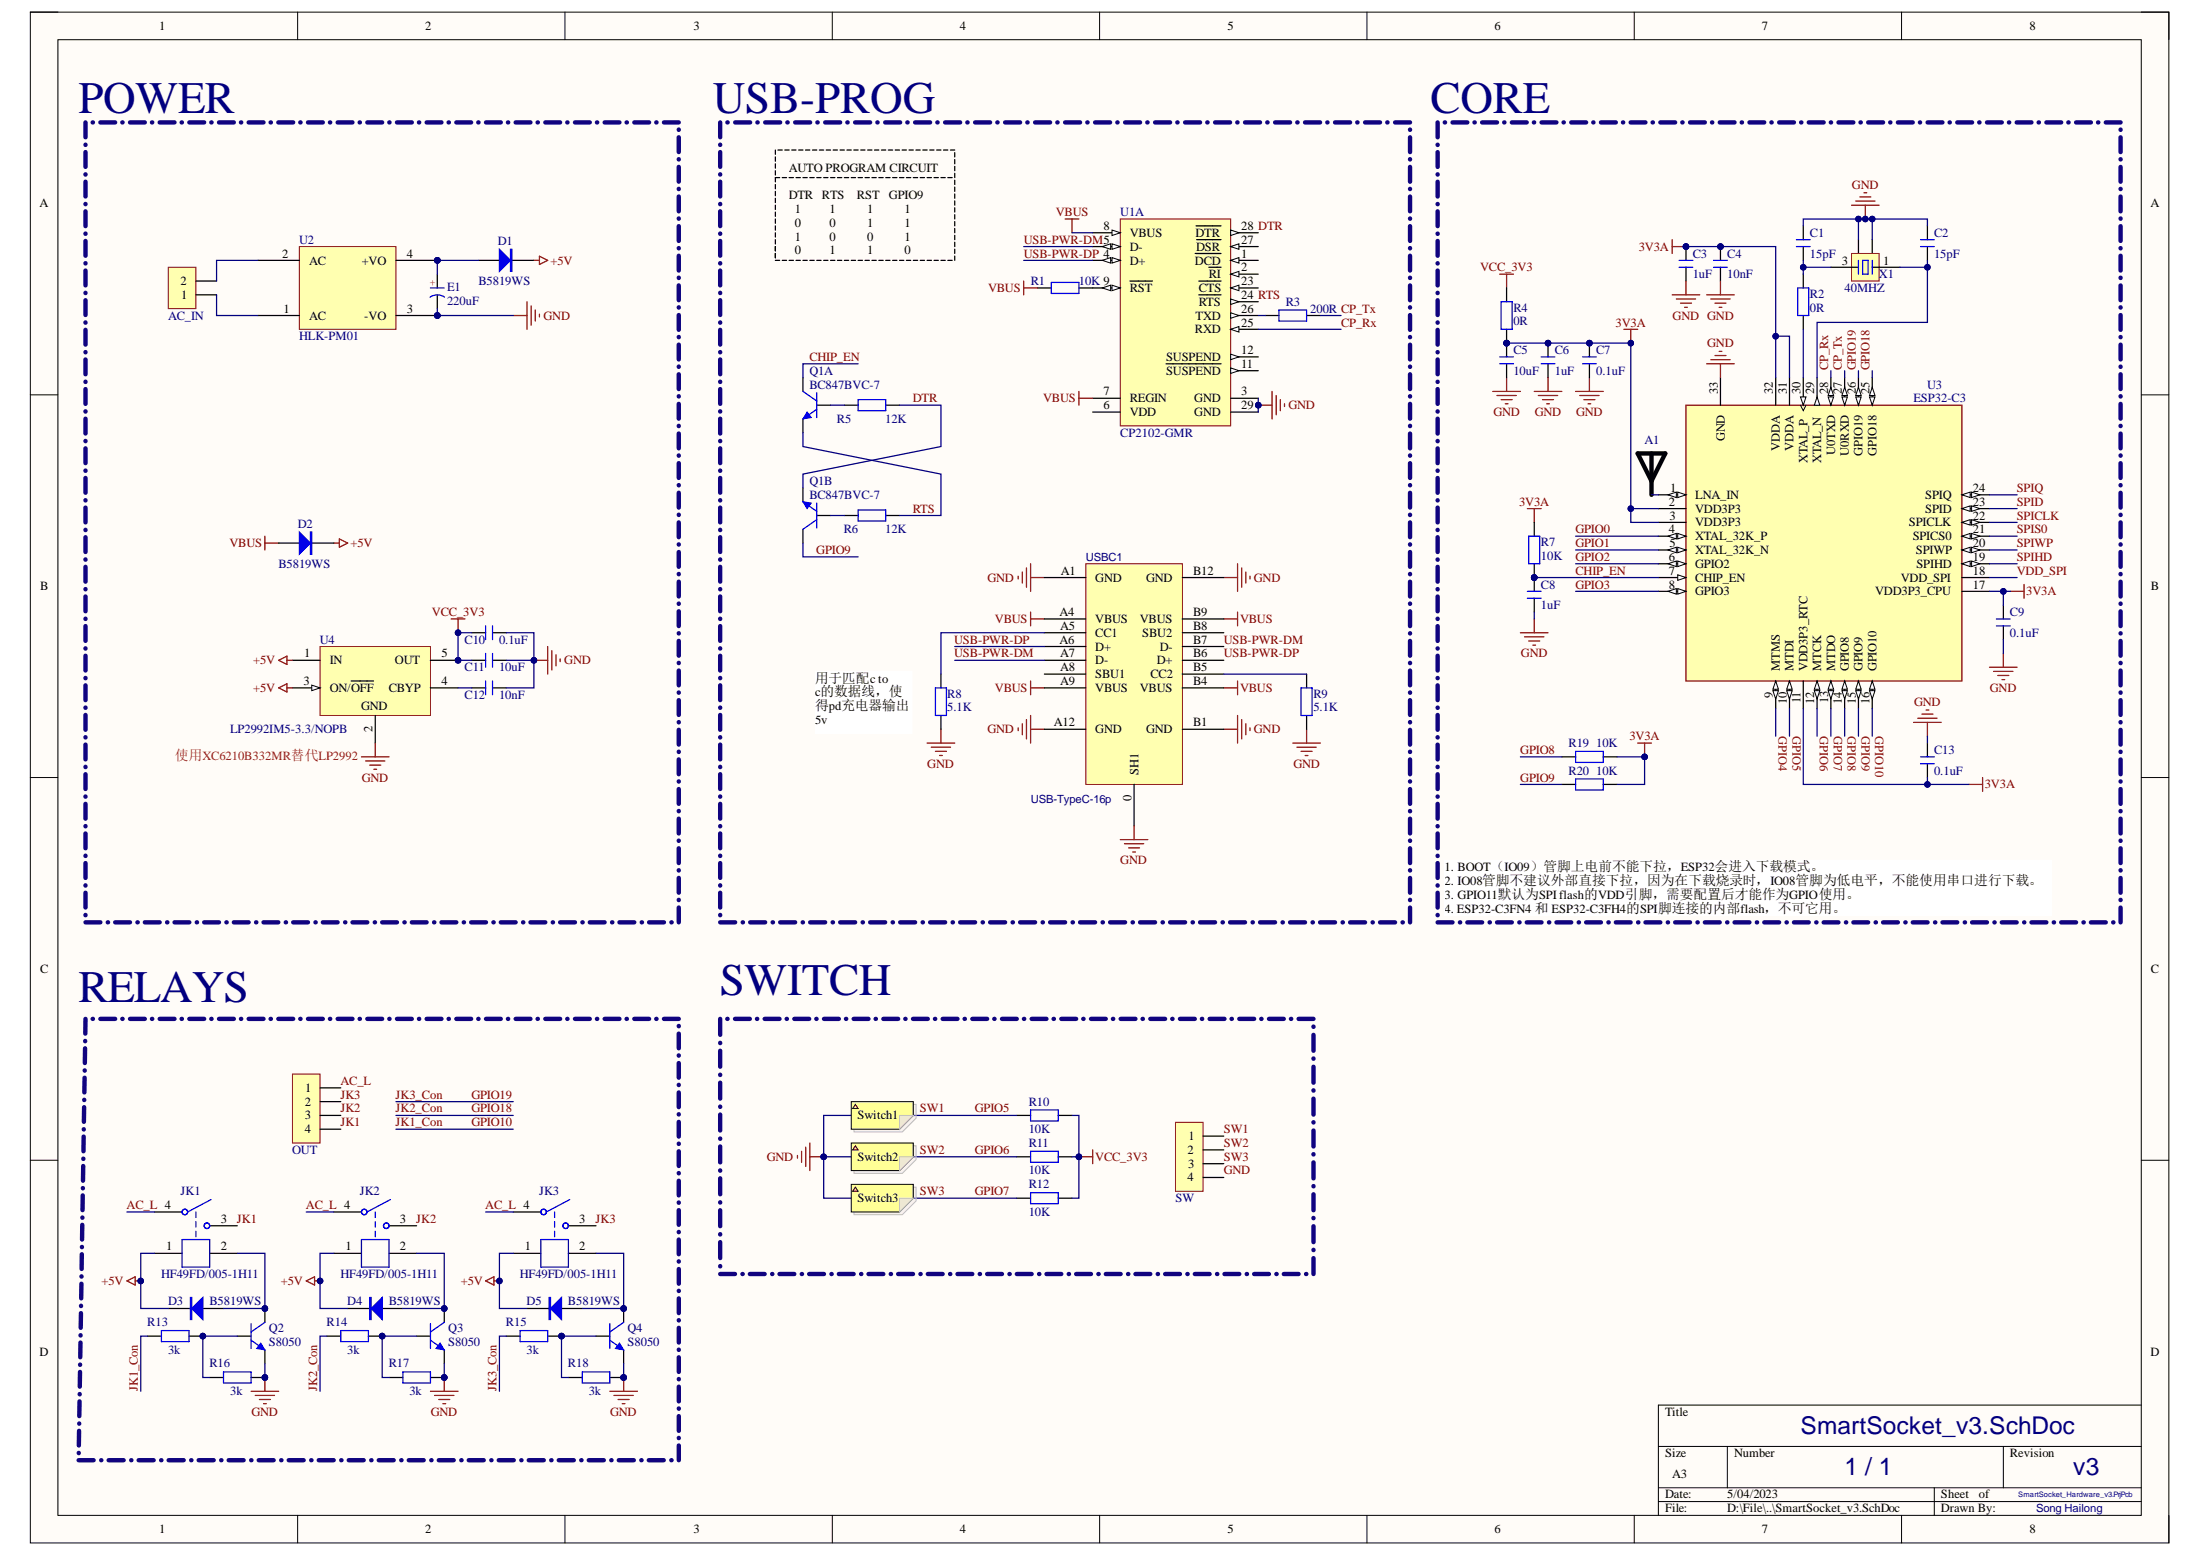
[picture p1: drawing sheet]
# Altium project SmartSocket_Hardware_v3.PrjPcb
1 sheet, 56 parts. Net scope: global (net labels, ports and power ports of the same name join across sheets).
Board file: SmartSocket_v3.PcbDoc

## Sheet SmartSocket_v3.SchDoc
size A3; SheetNumber: 1; SheetTotal: 1

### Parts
A1  AN2051-245  [AN2051-245]  (value not drawn)
AC_IN  HDR-1X2  [KF301-5.0-2P]  (value not drawn)
C1  15pF  [C 0402_L]
C2  15pF  [C 0402_L]
C3  1uF  [C 0402_L]
C4  10nF  [C 0402_L]
C5  10uF  [C 0402_L]
C6  1uF  [C 0402_L]
C7  0.1uF  [C 0402_L]
C8  1uF  [C 0402_L]
C9  0.1uF  [C 0402_L]
C10  0.1uF  [C 0402_L]
C11  10uF  [C 0402_L]
C12  10nF  [C 0402_L]
C13  0.1uF  [C 0402_L]
D1  B5819WS  [SOD-323]
D2  B5819WS  [SOD-323]
D3  B5819WS  [SOD-323]
D4  B5819WS  [SOD-323]
D5  B5819WS  [SOD-323]
E1  220uF  [CD D(7343)]
JK1  HF49FD/005-1H11  [HF49-XX-1H11]
JK2  HF49FD/005-1H11  [HF49-XX-1H11]
JK3  HF49FD/005-1H11  [HF49-XX-1H11]
OUT  HDR-1X4  [KF301-5.0-4P]  (value not drawn)
Q1  BC847BVC-7  [SOT563-6]  (parts A,B of 2)
Q2  S8050  [SOT23-3N]
Q3  S8050  [SOT23-3N]
Q4  S8050  [SOT23-3N]
R1  10K  [R 0402_L]
R2  0R  [R 0402_L]
R3  200R  [R 0402_L]
R4  0R  [R 0402_L]
R5  12K  [R 0402_L]
R6  12K  [R 0402_L]
R7  10K  [R 0402_L]
R8  5.1K  [R 0402_L]
R9  5.1K  [R 0402_L]
R10  10K  [R 0402_L]
R11  10K  [R 0402_L]
R12  10K  [R 0402_L]
R13  3k  [R 0402_L]
R14  3k  [R 0402_L]
R15  3k  [R 0402_L]
R16  3k  [R 0402_L]
R17  3k  [R 0402_L]
R18  3k  [R 0402_L]
R19  10K  [R 0402_L]
R20  10K  [R 0402_L]
SW  HDR-1X4  [HDR2.54-LI-4P]  (value not drawn)
U1  CP2102-GMR  [SLAB-QFN-28-3125x3125TP_M]  (part A of 2)
U2  HLK-PM01  [HLK-PM01]
U3  ESP32-C3  [QFN32 5x5_M]
U4  LP2992IM5-3.3/NOPB  [DBV0005A_N]
USBC1  USB-TypeC-16p  [TYPE-C-USB-16P-1]
X1  40MHZ  [OSC 3225-4P]

### Blocks framed on the sheet
使用XC6210B332MR替代LP2992: AC_IN C10-C12 D1 D2 E1 U2 U4
RELAYS: D3-D5 JK1-JK3 OUT Q2-Q4 R13-R18
SWITCH: R10-R12 SW

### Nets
3V3A: C3.2 C4.2 C5.2 C6.2 C7.2 C9.2 C13.2 R4.1 R7.2 R19.1 R20.1 U3.2(VDD3P3) U3.3(VDD3P3) U3.11(VDD3P3_RTC) U3.17(VDD3P3_CPU) U3.31(VDDA) U3.32(VDDA)
+5V: D1.2(K) D2.2(K) D3.2(K) D4.2(K) D5.2(K) JK1.1 JK2.1 JK3.1 U4.1(IN) U4.3(ON/~{OFF})
GND: C1.2 C2.2 C3.1 C4.1 C5.1 C6.1 C7.1 C8.1 C9.1 C10.2 C11.2 C12.2 C13.1 E1.2(K) Q2.2(E) Q3.2(E) Q4.2(E) R8.1 R9.1 R16.1 R17.1 R18.1 SW.4 U1.3(GND) U1.29(GND) U2.3(-VO) U3.33(GND) U4.2(GND) USBC1.0(SH1) USBC1.A1(GND) USBC1.A12(GND) USBC1.B1(GND) USBC1.B12(GND) X1.2 X1.4
VBUS: D2.1(A) R1.1 U1.7(REGIN) U1.8(VBUS) USBC1.A4(VBUS) USBC1.A9(VBUS) USBC1.B4(VBUS) USBC1.B9(VBUS)
VCC_3V3: C10.1 C11.1 R4.2 R10.2 R11.2 R12.2 U4.5(OUT)
AC_L: JK1.4 JK2.4 JK3.4 OUT.1
CHIP_EN: C8.2 Q1.6(C1) R7.1 U3.7(CHIP_EN)
CP_Rx: U1.25(RXD) U3.28(U0TXD)
CP_Tx: R3.2 U3.27(U0RXD)
DTR: Q1.4(E2) R5.2 U1.28(~{DTR})
GPIO0: U3.4(XTAL_32K_P)
GPIO1: U3.5(XTAL_32K_N)
GPIO2: U3.6(GPIO2)
GPIO3: U3.8(GPIO3)
GPIO4: U3.9(MTMS)
GPIO5: R10.1 SW.1 U3.10(MTDI)  [also labelled SW1]
GPIO6: R11.1 SW.2 U3.12(MTCK)  [also labelled SW2]
GPIO7: R12.1 SW.3 U3.13(MTDO)  [also labelled SW3]
GPIO8: R19.2 U3.14(GPIO8)
GPIO9: Q1.3(C2) R20.2 U3.15(GPIO9)
GPIO10: R13.2 U3.16(GPIO10)  [also labelled JK1_Con]
GPIO18: R14.2 U3.25(GPIO18)  [also labelled JK2_Con]
GPIO19: R15.2 U3.26(GPIO19)  [also labelled JK3_Con]
JK1: JK1.3 OUT.4
JK2: JK2.3 OUT.3
JK3: JK3.3 OUT.2
RTS: Q1.1(E1) R6.2 U1.24(~{RTS})
SPICLK: U3.22(SPICLK)
SPID: U3.23(SPID)
SPIHD: U3.19(SPIHD)
SPIQ: U3.24(SPIQ)
SPIS0: U3.21(SPICS0)
SPIWP: U3.20(SPIWP)
USB-PWR-DM: U1.5(D-) USBC1.A7(D-) USBC1.B7(D-)
USB-PWR-DP: U1.4(D+) USBC1.A6(D+) USBC1.B6(D+)
VDD_SPI: U3.18(VDD_SPI)
NetA1_1: A1.1 U3.1(LNA_IN)
NetAC_IN_1: AC_IN.1 U2.1(AC)
NetAC_IN_2: AC_IN.2 U2.2(AC)
NetC1_1: C1.1 R2.2 X1.3
NetC2_1: C2.1 U3.29(XTAL_N) X1.1
NetC12_1: C12.1 U4.4(CBYP)
NetD1_1: D1.1(A) E1.1(A) U2.4(+VO)
NetD3_1: D3.1(A) JK1.2 Q2.3(C)
NetD4_1: D4.1(A) JK2.2 Q3.3(C)
NetD5_1: D5.1(A) JK3.2 Q4.3(C)
NetQ1_2: Q1.2(B1) R5.1
NetQ1_5: Q1.5(B2) R6.1
NetQ2_1: Q2.1(B) R13.1 R16.2
NetQ3_1: Q3.1(B) R14.1 R17.2
NetQ4_1: Q4.1(B) R15.1 R18.2
NetR1_2: R1.2 U1.9(~{RST})
NetR2_1: R2.1 U3.30(XTAL_P)
NetR3_1: R3.1 U1.26(TXD)
NetR8_2: R8.2 USBC1.A5(CC1)
NetR9_2: R9.2 USBC1.B5(CC2)

Not connected (* = marked no-connect by the designer): U1 1(~{DCD}) 2(~{RI}) 6(VDD) 11(~{SUSPEND}) 12(SUSPEND) 23(~{CTS}) 27(~{DSR}); USBC1 A8(SBU1) B8(SBU2)

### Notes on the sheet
- POWER
- USB-PROG
- CORE
- AUTO PROGRAM CIRCUIT
  DTR   RTS    RST   GPIO9
  1         1          1          1
  0         0          1          1
  1         0          0          1
  0         1          1          0
- (near R8) 用于匹配c to c的数据线，使得pd充电器输出5v
- 1. BOOT（IO09）管脚上电前不能下拉，ESP32会进入下载模式。
  2. IO08管脚不建议外部直接下拉，因为在下载烧录时，IO08管脚为低电平，不能使用串口进行下载。
  3. GPIO11默认为SPI flash的VDD引脚，需要配置后才能作为GPIO使用。
  4. ESP32-C3FN4 和 ESP32-C3FH4的SPI脚连接的内部flash，不可它用。
- Switch1
- Switch2
- Switch3
- /
- v3
- Song Hailong
